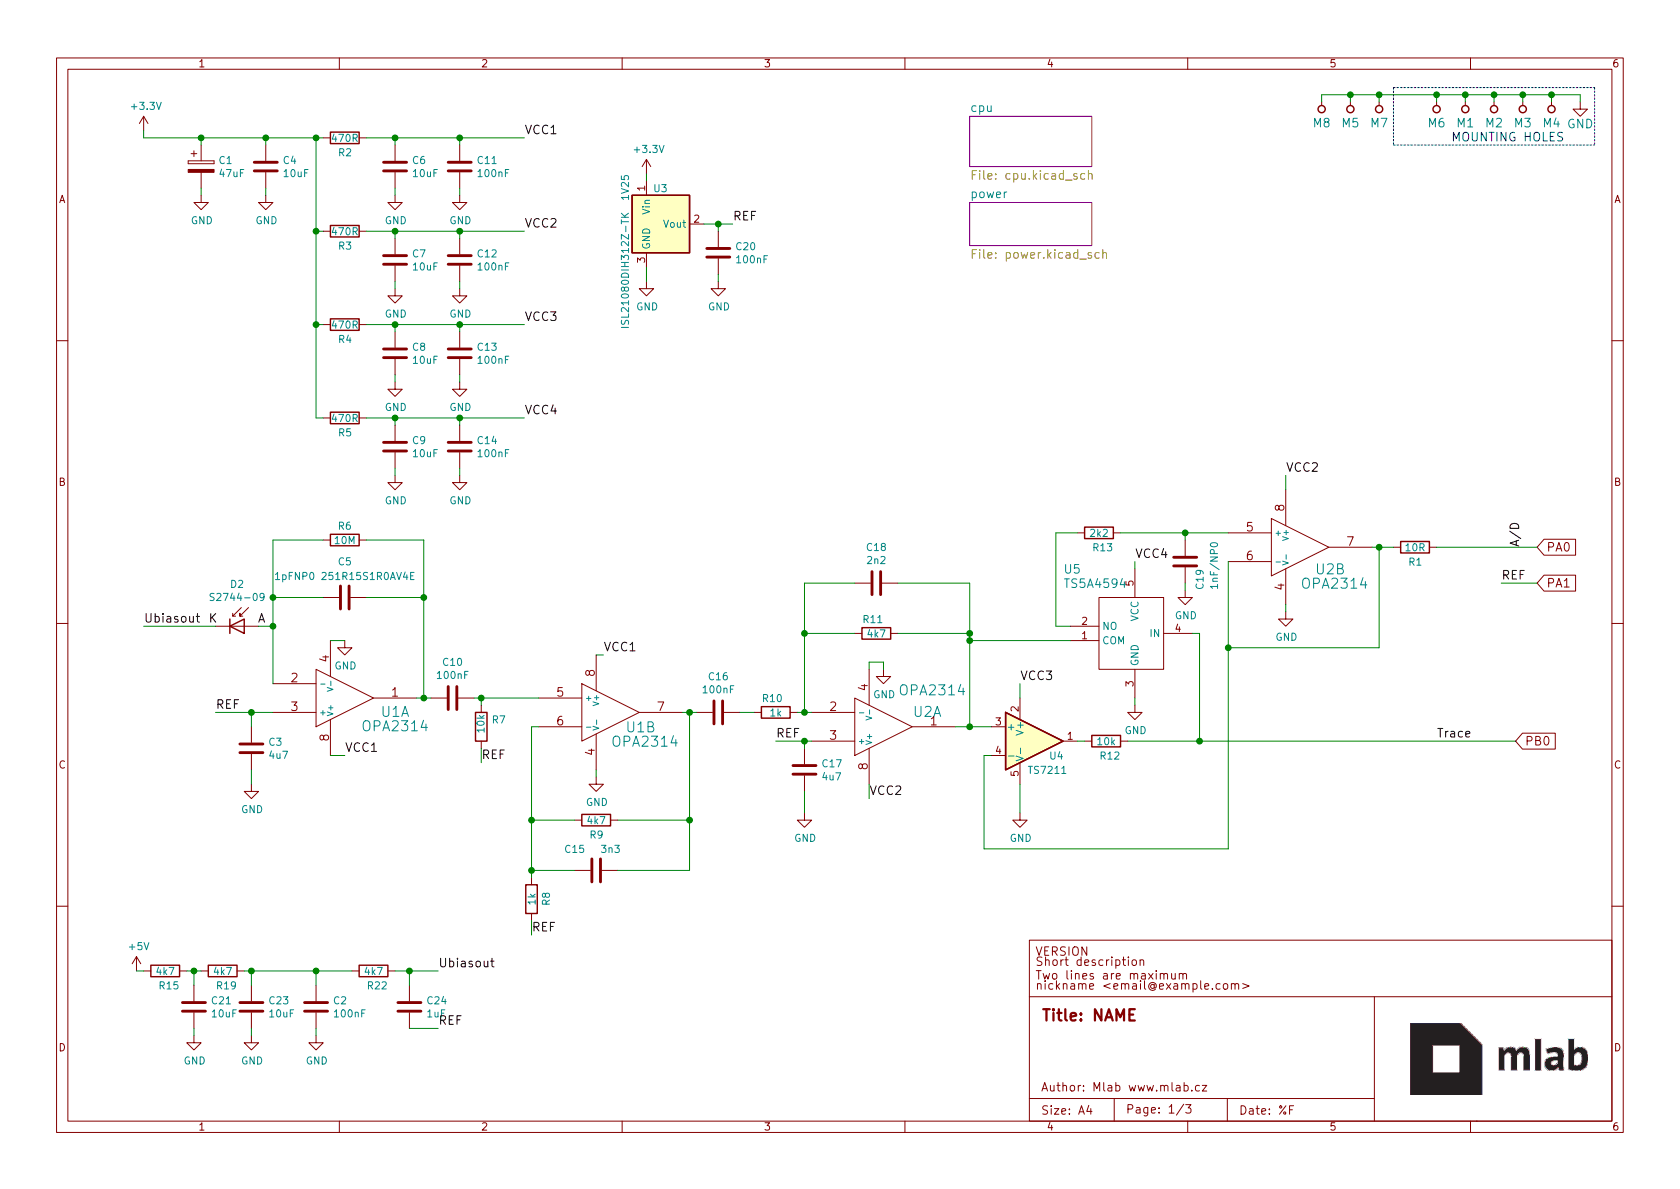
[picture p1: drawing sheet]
EESchema Schematic File Version 4
LIBS:SPACEDOS01A_PCB01A-cache
EELAYER 26 0
EELAYER END
$Descr A4 11693 8268
encoding utf-8
Sheet 1 3
Title "NAME"
Date "%F"
Rev "REV"
Comp "Mlab www.mlab.cz"
Comment1 "VERSION"
Comment2 "Short description \\nTwo lines are maximum"
Comment3 "nickname <email@example.com>"
Comment4 "BSD"
$EndDescr
$Comp
L MLAB_MECHANICAL:HOLE M1
U 1 1
P 10200 750
F 0 "M1" V 10100 750 60  0000 C CNN
F 1 "HOLE" H 10200 650 60  0001 C CNN
F 2 "Mlab_Mechanical:MountingHole_3mm" H 10200 750 60  0001 C CNN
F 3 "" H 10200 750 60  0000 C CNN
	1    10200 750 
	0    -1   -1   0   
$EndComp
$Comp
L MLAB_MECHANICAL:HOLE M2
U 1 1
P 10400 750
F 0 "M2" V 10300 750 60  0000 C CNN
F 1 "HOLE" H 10400 650 60  0001 C CNN
F 2 "Mlab_Mechanical:MountingHole_3mm" H 10400 750 60  0001 C CNN
F 3 "" H 10400 750 60  0000 C CNN
	1    10400 750 
	0    -1   -1   0   
$EndComp
$Comp
L MLAB_MECHANICAL:HOLE M3
U 1 1
P 10600 750
F 0 "M3" V 10500 750 60  0000 C CNN
F 1 "HOLE" H 10600 650 60  0001 C CNN
F 2 "Mlab_Mechanical:MountingHole_3mm" H 10600 750 60  0001 C CNN
F 3 "" H 10600 750 60  0000 C CNN
	1    10600 750 
	0    -1   -1   0   
$EndComp
$Comp
L MLAB_MECHANICAL:HOLE M4
U 1 1
P 10800 750
F 0 "M4" V 10700 750 60  0000 C CNN
F 1 "HOLE" H 10800 650 60  0001 C CNN
F 2 "Mlab_Mechanical:MountingHole_3mm" H 10800 750 60  0001 C CNN
F 3 "" H 10800 750 60  0000 C CNN
	1    10800 750 
	0    -1   -1   0   
$EndComp
$Comp
L power:GND #PWR03
U 1 1
P 11000 700
F 0 "#PWR03" H 11000 450 60  0001 C CNN
F 1 "GND" H 11000 550 60  0000 C CNN
F 2 "" H 11000 700 60  0000 C CNN
F 3 "" H 11000 700 60  0000 C CNN
	1    11000 700 
	1    0    0    -1  
$EndComp
Wire Wire Line
	11000 700  11000 650 
Wire Wire Line
	11000 650  10800 650 
Wire Wire Line
	10200 650  10200 700 
Wire Wire Line
	10400 700  10400 650 
Connection ~ 10400 650 
Wire Wire Line
	10600 700  10600 650 
Connection ~ 10600 650 
Wire Wire Line
	10800 700  10800 650 
Connection ~ 10800 650 
Wire Notes Line
	11100 600  11100 1000
Text Notes 10100 1000 0    60   ~ 0
MOUNTING HOLES
Wire Wire Line
	10400 650  10200 650 
Wire Wire Line
	10600 650  10400 650 
Wire Wire Line
	10800 650  10600 650 
$Comp
L MLAB_IO:AD8692 U1
U 1 1
P 2400 4850
F 0 "U1" H 2750 4950 70  0000 C CNN
F 1 "OPA2314" H 2750 5050 70  0000 C CNN
F 2 "Mlab_IO:SOIC-8_3.9x4.9mm_Pitch1.27mm" H 2400 4850 60  0001 C CNN
F 3 "" H 2941 4729 60  0000 L CNN
	1    2400 4850
	1    0    0    1   
$EndComp
$Comp
L MLAB_IO:AD8692 U2
U 1 1
P 6150 5050
F 0 "U2" H 6350 4950 70  0000 L CNN
F 1 "OPA2314" H 6250 4800 70  0000 L CNN
F 2 "Mlab_IO:SOIC-8_3.9x4.9mm_Pitch1.27mm" H 6150 5050 60  0001 C CNN
F 3 "" H 6691 4929 60  0000 L CNN
	1    6150 5050
	1    0    0    1   
$EndComp
$Comp
L MLAB_IO:AD8692 U1
U 2 1
P 4250 4950
F 0 "U1" H 4350 4850 70  0000 L CNN
F 1 "OPA2314" H 4250 4750 70  0000 L CNN
F 2 "Mlab_IO:SOIC-8_3.9x4.9mm_Pitch1.27mm" H 4250 4950 60  0001 C CNN
F 3 "" H 4791 4829 60  0000 L CNN
	2    4250 4950
	1    0    0    -1  
$EndComp
$Comp
L MLAB_IO:AD8692 U2
U 2 1
P 9050 3800
F 0 "U2" H 9150 3650 70  0000 L CNN
F 1 "OPA2314" H 9050 3550 70  0000 L CNN
F 2 "Mlab_IO:SOIC-8_3.9x4.9mm_Pitch1.27mm" H 9050 3800 60  0001 C CNN
F 3 "" H 9591 3679 60  0000 L CNN
	2    9050 3800
	1    0    0    -1  
$EndComp
$Comp
L Device:C C3
U 1 1
P 1750 5200
F 0 "C3" H 1865 5246 50  0000 L CNN
F 1 "4u7" H 1865 5155 50  0000 L CNN
F 2 "Mlab_R:SMD-0805" H 1788 5050 50  0001 C CNN
F 3 "~" H 1750 5200 50  0001 C CNN
	1    1750 5200
	1    0    0    -1  
$EndComp
Text Label 2400 5250 0    60   ~ 0
VCC1
$Comp
L power:GND #PWR04
U 1 1
P 2400 4450
F 0 "#PWR04" H 2400 4200 50  0001 C CNN
F 1 "GND" H 2405 4277 50  0000 C CNN
F 2 "" H 2400 4450 50  0001 C CNN
F 3 "" H 2400 4450 50  0001 C CNN
	1    2400 4450
	1    0    0    -1  
$EndComp
$Comp
L power:GND #PWR05
U 1 1
P 4150 5400
F 0 "#PWR05" H 4150 5150 50  0001 C CNN
F 1 "GND" H 4155 5227 50  0000 C CNN
F 2 "" H 4150 5400 50  0001 C CNN
F 3 "" H 4150 5400 50  0001 C CNN
	1    4150 5400
	1    0    0    -1  
$EndComp
Wire Wire Line
	2300 5250 2400 5250
Wire Wire Line
	2300 4450 2400 4450
$Comp
L power:GND #PWR06
U 1 1
P 1750 5450
F 0 "#PWR06" H 1750 5200 50  0001 C CNN
F 1 "GND" H 1755 5277 50  0000 C CNN
F 2 "" H 1750 5450 50  0001 C CNN
F 3 "" H 1750 5450 50  0001 C CNN
	1    1750 5450
	1    0    0    -1  
$EndComp
Wire Wire Line
	1750 5450 1750 5350
Wire Wire Line
	1750 5050 1750 4950
Connection ~ 1750 4950
Wire Wire Line
	1750 4950 1900 4950
$Comp
L Device:D_Photo D2
U 1 1
P 1700 4350
F 0 "D2" H 1650 4645 50  0000 C CNN
F 1 "S2744-09" H 1650 4554 50  0000 C CNN
F 2 "Mlab_D:HAMAMATSU_S2744-09" H 1650 4350 50  0001 C CNN
F 3 "~" H 1650 4350 50  0001 C CNN
	1    1700 4350
	1    0    0    -1  
$EndComp
Text Label 1500 4950 0    60   ~ 0
REF
$Comp
L Device:C C5
U 1 1
P 2400 4150
F 0 "C5" V 2148 4150 50  0000 C CNN
F 1 "1pFNP0 251R15S1R0AV4E" V 2250 4150 50  0000 C CNN
F 2 "Mlab_R:SMD-0805" H 2438 4000 50  0001 C CNN
F 3 "~" H 2400 4150 50  0001 C CNN
	1    2400 4150
	0    1    1    0   
$EndComp
$Comp
L Device:R R6
U 1 1
P 2400 3750
F 0 "R6" V 2300 3750 50  0000 C CNN
F 1 "10M" V 2400 3750 50  0000 C CNN
F 2 "Mlab_R:SMD-0805" V 2330 3750 50  0001 C CNN
F 3 "~" H 2400 3750 50  0001 C CNN
	1    2400 3750
	0    1    1    0   
$EndComp
$Comp
L Device:R R7
U 1 1
P 3350 5050
F 0 "R7" H 3280 5004 50  0000 R CNN
F 1 "10k" V 3350 5100 50  0000 R CNN
F 2 "Mlab_R:SMD-0805" V 3280 5050 50  0001 C CNN
F 3 "~" H 3350 5050 50  0001 C CNN
	1    3350 5050
	-1   0    0    1   
$EndComp
$Comp
L Device:C C10
U 1 1
P 3150 4850
F 0 "C10" V 2898 4850 50  0000 C CNN
F 1 "100nF" V 2989 4850 50  0000 C CNN
F 2 "Mlab_R:SMD-0805" H 3188 4700 50  0001 C CNN
F 3 "~" H 3150 4850 50  0001 C CNN
	1    3150 4850
	0    1    1    0   
$EndComp
Wire Wire Line
	1900 4150 2250 4150
Wire Wire Line
	2250 3750 1900 3750
Wire Wire Line
	1900 3750 1900 4150
Connection ~ 1900 4150
Wire Wire Line
	2550 3750 2950 3750
Wire Wire Line
	2950 3750 2950 4150
Wire Wire Line
	2950 4850 2900 4850
Wire Wire Line
	2550 4150 2950 4150
Connection ~ 2950 4150
Wire Wire Line
	2950 4150 2950 4850
Wire Wire Line
	2950 4850 3000 4850
Connection ~ 2950 4850
Wire Wire Line
	3300 4850 3350 4850
Wire Wire Line
	3350 4900 3350 4850
Connection ~ 3350 4850
Wire Wire Line
	3350 4850 3750 4850
Text Label 4200 4550 0    60   ~ 0
VCC1
Wire Wire Line
	4150 4550 4200 4550
Wire Wire Line
	4150 5400 4150 5350
$Comp
L Device:R R9
U 1 1
P 4150 5700
F 0 "R9" V 4250 5650 50  0000 L CNN
F 1 "4k7" V 4150 5700 50  0000 C CNN
F 2 "Mlab_R:SMD-0805" V 4080 5700 50  0001 C CNN
F 3 "~" H 4150 5700 50  0001 C CNN
	1    4150 5700
	0    1    1    0   
$EndComp
$Comp
L Device:C C15
U 1 1
P 4150 6050
F 0 "C15" V 4000 5900 50  0000 C CNN
F 1 "3n3" V 4000 6150 50  0000 C CNN
F 2 "Mlab_R:SMD-0805" H 4188 5900 50  0001 C CNN
F 3 "~" H 4150 6050 50  0001 C CNN
	1    4150 6050
	0    1    1    0   
$EndComp
$Comp
L Device:R R8
U 1 1
P 3700 6250
F 0 "R8" V 3800 6200 50  0000 L CNN
F 1 "1k" V 3700 6250 50  0000 C CNN
F 2 "Mlab_R:SMD-0805" V 3630 6250 50  0001 C CNN
F 3 "~" H 3700 6250 50  0001 C CNN
	1    3700 6250
	1    0    0    -1  
$EndComp
$Comp
L Device:C C16
U 1 1
P 5000 4950
F 0 "C16" V 4748 4950 50  0000 C CNN
F 1 "100nF" V 4839 4950 50  0000 C CNN
F 2 "Mlab_R:SMD-0805" H 5038 4800 50  0001 C CNN
F 3 "~" H 5000 4950 50  0001 C CNN
	1    5000 4950
	0    1    1    0   
$EndComp
$Comp
L Device:R R10
U 1 1
P 5400 4950
F 0 "R10" V 5300 4850 50  0000 L CNN
F 1 "1k" V 5400 4950 50  0000 C CNN
F 2 "Mlab_R:SMD-0805" V 5330 4950 50  0001 C CNN
F 3 "~" H 5400 4950 50  0001 C CNN
	1    5400 4950
	0    1    1    0   
$EndComp
$Comp
L Amplifier_Operational:OP179GRT U4
U 1 1
P 7200 5150
F 0 "U4" H 7300 5050 50  0000 L CNN
F 1 "TS7211" H 7150 4950 50  0000 L CNN
F 2 "Package_TO_SOT_SMD:SOT-23-5_HandSoldering" H 7200 5150 50  0001 C CNN
F 3 "http://www.analog.com/media/en/technical-documentation/data-sheets/OP179_279.pdf" H 7200 5350 50  0001 C CNN
	1    7200 5150
	1    0    0    -1  
$EndComp
$Comp
L MLAB_IO:TS5A4594 U5
U 1 1
P 7900 4400
F 0 "U5" H 7400 4850 60  0000 L CNN
F 1 "TS5A4594" H 7400 4750 60  0000 L CNN
F 2 "Package_TO_SOT_SMD:SOT-23-5_HandSoldering" H 8300 5100 60  0001 C CNN
F 3 "" H 8300 5100 60  0001 C CNN
	1    7900 4400
	1    0    0    -1  
$EndComp
Wire Wire Line
	6650 5050 6750 5050
Connection ~ 6750 5050
Wire Wire Line
	6750 5050 6900 5050
$Comp
L Device:R R12
U 1 1
P 7700 5150
F 0 "R12" V 7800 5100 50  0000 L CNN
F 1 "10k" V 7700 5150 50  0000 C CNN
F 2 "Mlab_R:SMD-0805" V 7630 5150 50  0001 C CNN
F 3 "~" H 7700 5150 50  0001 C CNN
	1    7700 5150
	0    1    1    0   
$EndComp
Wire Wire Line
	8350 4400 8300 4400
Wire Wire Line
	7450 4350 7350 4350
Wire Wire Line
	7350 4350 7350 3700
$Comp
L Device:R R13
U 1 1
P 7650 3700
F 0 "R13" V 7750 3650 50  0000 L CNN
F 1 "2k2" V 7650 3700 50  0000 C CNN
F 2 "Mlab_R:SMD-0805" V 7580 3700 50  0001 C CNN
F 3 "~" H 7650 3700 50  0001 C CNN
	1    7650 3700
	0    1    1    0   
$EndComp
$Comp
L Device:C C19
U 1 1
P 8250 3900
F 0 "C19" V 8350 3700 50  0000 L CNN
F 1 "1nF/NP0" V 8450 3700 50  0000 L CNN
F 2 "Mlab_R:SMD-0805" H 8288 3750 50  0001 C CNN
F 3 "~" H 8250 3900 50  0001 C CNN
	1    8250 3900
	1    0    0    -1  
$EndComp
Text Label 3350 5300 0    60   ~ 0
REF
Wire Wire Line
	3350 5200 3350 5300
Wire Wire Line
	3750 5050 3700 5050
Wire Wire Line
	3700 5050 3700 5700
Wire Wire Line
	4000 6050 3700 6050
Connection ~ 3700 6050
Wire Wire Line
	3700 6050 3700 6100
Wire Wire Line
	4000 5700 3700 5700
Connection ~ 3700 5700
Wire Wire Line
	3700 5700 3700 6050
Wire Wire Line
	3700 6400 3700 6500
Text Label 3700 6500 0    60   ~ 0
REF
Wire Wire Line
	4750 4950 4800 4950
Wire Wire Line
	4800 4950 4800 5700
Wire Wire Line
	4800 5700 4300 5700
Connection ~ 4800 4950
Wire Wire Line
	4800 4950 4850 4950
Wire Wire Line
	4300 6050 4800 6050
Wire Wire Line
	4800 6050 4800 5700
Connection ~ 4800 5700
Wire Wire Line
	5150 4950 5250 4950
Wire Wire Line
	5550 4950 5600 4950
$Comp
L power:GND #PWR07
U 1 1
P 6150 4650
F 0 "#PWR07" H 6150 4400 50  0001 C CNN
F 1 "GND" H 6155 4477 50  0000 C CNN
F 2 "" H 6150 4650 50  0001 C CNN
F 3 "" H 6150 4650 50  0001 C CNN
	1    6150 4650
	1    0    0    -1  
$EndComp
Wire Wire Line
	6050 4650 6050 4600
Wire Wire Line
	6050 4600 6150 4600
Wire Wire Line
	6150 4600 6150 4650
Wire Wire Line
	6050 5450 6050 5550
Text Label 6050 5550 0    60   ~ 0
VCC2
Wire Wire Line
	5650 5150 5600 5150
Text Label 5400 5150 0    60   ~ 0
REF
Wire Wire Line
	5600 5150 5600 5200
Connection ~ 5600 5150
$Comp
L Device:C C17
U 1 1
P 5600 5350
F 0 "C17" H 5715 5396 50  0000 L CNN
F 1 "4u7" H 5715 5305 50  0000 L CNN
F 2 "Mlab_R:SMD-0805" H 5638 5200 50  0001 C CNN
F 3 "~" H 5600 5350 50  0001 C CNN
	1    5600 5350
	1    0    0    -1  
$EndComp
Wire Wire Line
	5400 5150 5600 5150
Wire Wire Line
	5600 5500 5600 5650
$Comp
L power:GND #PWR08
U 1 1
P 5600 5650
F 0 "#PWR08" H 5600 5400 50  0001 C CNN
F 1 "GND" H 5605 5477 50  0000 C CNN
F 2 "" H 5600 5650 50  0001 C CNN
F 3 "" H 5600 5650 50  0001 C CNN
	1    5600 5650
	1    0    0    -1  
$EndComp
$Comp
L Device:C C18
U 1 1
P 6100 4050
F 0 "C18" V 5848 4050 50  0000 C CNN
F 1 "2n2" V 5939 4050 50  0000 C CNN
F 2 "Mlab_R:SMD-0805" H 6138 3900 50  0001 C CNN
F 3 "~" H 6100 4050 50  0001 C CNN
	1    6100 4050
	0    1    1    0   
$EndComp
$Comp
L Device:R R11
U 1 1
P 6100 4400
F 0 "R11" V 6000 4300 50  0000 L CNN
F 1 "4k7" V 6100 4400 50  0000 C CNN
F 2 "Mlab_R:SMD-0805" V 6030 4400 50  0001 C CNN
F 3 "~" H 6100 4400 50  0001 C CNN
	1    6100 4400
	0    1    1    0   
$EndComp
Wire Wire Line
	5600 4950 5600 4400
Wire Wire Line
	5600 4050 5950 4050
Connection ~ 5600 4950
Wire Wire Line
	5600 4950 5650 4950
Wire Wire Line
	5950 4400 5600 4400
Connection ~ 5600 4400
Wire Wire Line
	5600 4400 5600 4050
Wire Wire Line
	6250 4050 6750 4050
Wire Wire Line
	6750 4050 6750 4400
Wire Wire Line
	6250 4400 6750 4400
Connection ~ 6750 4400
Wire Wire Line
	6750 4400 6750 4450
Wire Wire Line
	7100 4850 7100 4750
Text Label 7100 4750 0    60   ~ 0
VCC3
$Comp
L power:GND #PWR09
U 1 1
P 7100 5650
F 0 "#PWR09" H 7100 5400 50  0001 C CNN
F 1 "GND" H 7105 5477 50  0000 C CNN
F 2 "" H 7100 5650 50  0001 C CNN
F 3 "" H 7100 5650 50  0001 C CNN
	1    7100 5650
	1    0    0    -1  
$EndComp
Wire Wire Line
	7100 5650 7100 5450
Wire Wire Line
	7500 5150 7550 5150
Wire Wire Line
	7900 3950 7900 3900
Text Label 7900 3900 0    60   ~ 0
VCC4
Connection ~ 6750 4450
Wire Wire Line
	6750 4450 6750 5050
Wire Wire Line
	7850 5150 8350 5150
Wire Wire Line
	8350 4400 8350 5150
$Comp
L power:GND #PWR011
U 1 1
P 7900 4900
F 0 "#PWR011" H 7900 4650 50  0001 C CNN
F 1 "GND" H 7905 4727 50  0000 C CNN
F 2 "" H 7900 4900 50  0001 C CNN
F 3 "" H 7900 4900 50  0001 C CNN
	1    7900 4900
	1    0    0    -1  
$EndComp
$Comp
L power:GND #PWR012
U 1 1
P 8250 4100
F 0 "#PWR012" H 8250 3850 50  0001 C CNN
F 1 "GND" H 8255 3927 50  0000 C CNN
F 2 "" H 8250 4100 50  0001 C CNN
F 3 "" H 8250 4100 50  0001 C CNN
	1    8250 4100
	1    0    0    -1  
$EndComp
Wire Wire Line
	8950 3400 8950 3300
Text Label 8950 3300 0    60   ~ 0
VCC2
$Comp
L power:GND #PWR013
U 1 1
P 8950 4250
F 0 "#PWR013" H 8950 4000 50  0001 C CNN
F 1 "GND" H 8955 4077 50  0000 C CNN
F 2 "" H 8950 4250 50  0001 C CNN
F 3 "" H 8950 4250 50  0001 C CNN
	1    8950 4250
	1    0    0    -1  
$EndComp
Wire Wire Line
	8950 4250 8950 4200
Wire Wire Line
	8550 3900 8550 4500
Wire Wire Line
	6850 5900 6850 5250
Wire Wire Line
	6850 5250 6900 5250
Wire Wire Line
	9550 3800 9600 3800
Text Label 10600 3800 1    60   ~ 0
A/D
Wire Wire Line
	9600 3800 9600 4500
Wire Wire Line
	9600 4500 8550 4500
Connection ~ 8550 4500
Wire Wire Line
	8550 4500 8550 5900
$Comp
L Device:R R2
U 1 1
P 2400 950
F 0 "R2" V 2500 900 50  0000 L CNN
F 1 "470R" V 2400 950 50  0000 C CNN
F 2 "Mlab_R:SMD-0805" V 2330 950 50  0001 C CNN
F 3 "~" H 2400 950 50  0001 C CNN
	1    2400 950 
	0    1    1    0   
$EndComp
$Comp
L Device:CP C1
U 1 1
P 1400 1150
F 0 "C1" H 1518 1196 50  0000 L CNN
F 1 "47uF" H 1518 1105 50  0000 L CNN
F 2 "Mlab_C:TantalC_SizeC_Reflow" H 1438 1000 50  0001 C CNN
F 3 "~" H 1400 1150 50  0001 C CNN
	1    1400 1150
	1    0    0    -1  
$EndComp
$Comp
L Device:C C4
U 1 1
P 1850 1150
F 0 "C4" H 1965 1196 50  0000 L CNN
F 1 "10uF" H 1965 1105 50  0000 L CNN
F 2 "Mlab_R:SMD-0805" H 1888 1000 50  0001 C CNN
F 3 "~" H 1850 1150 50  0001 C CNN
	1    1850 1150
	1    0    0    -1  
$EndComp
$Comp
L Device:C C6
U 1 1
P 2750 1150
F 0 "C6" H 2865 1196 50  0000 L CNN
F 1 "10uF" H 2865 1105 50  0000 L CNN
F 2 "Mlab_R:SMD-0805" H 2788 1000 50  0001 C CNN
F 3 "~" H 2750 1150 50  0001 C CNN
	1    2750 1150
	1    0    0    -1  
$EndComp
$Comp
L Device:C C11
U 1 1
P 3200 1150
F 0 "C11" H 3315 1196 50  0000 L CNN
F 1 "100nF" H 3315 1105 50  0000 L CNN
F 2 "Mlab_R:SMD-0805" H 3238 1000 50  0001 C CNN
F 3 "~" H 3200 1150 50  0001 C CNN
	1    3200 1150
	1    0    0    -1  
$EndComp
Wire Wire Line
	1000 900  1000 950 
Wire Wire Line
	1000 950  1400 950 
Wire Wire Line
	1400 1000 1400 950 
Connection ~ 1400 950 
Wire Wire Line
	1400 950  1850 950 
Wire Wire Line
	1850 1000 1850 950 
Wire Wire Line
	2550 950  2750 950 
Wire Wire Line
	2750 1000 2750 950 
Connection ~ 2750 950 
Wire Wire Line
	2750 950  3200 950 
Wire Wire Line
	3200 1000 3200 950 
Connection ~ 3200 950 
Wire Wire Line
	3200 950  3650 950 
Text Label 3650 950  0    60   ~ 0
VCC1
$Comp
L power:GND #PWR016
U 1 1
P 1400 1350
F 0 "#PWR016" H 1400 1100 50  0001 C CNN
F 1 "GND" H 1405 1177 50  0000 C CNN
F 2 "" H 1400 1350 50  0001 C CNN
F 3 "" H 1400 1350 50  0001 C CNN
	1    1400 1350
	1    0    0    -1  
$EndComp
$Comp
L power:GND #PWR017
U 1 1
P 1850 1350
F 0 "#PWR017" H 1850 1100 50  0001 C CNN
F 1 "GND" H 1855 1177 50  0000 C CNN
F 2 "" H 1850 1350 50  0001 C CNN
F 3 "" H 1850 1350 50  0001 C CNN
	1    1850 1350
	1    0    0    -1  
$EndComp
$Comp
L power:GND #PWR018
U 1 1
P 2750 1350
F 0 "#PWR018" H 2750 1100 50  0001 C CNN
F 1 "GND" H 2755 1177 50  0000 C CNN
F 2 "" H 2750 1350 50  0001 C CNN
F 3 "" H 2750 1350 50  0001 C CNN
	1    2750 1350
	1    0    0    -1  
$EndComp
$Comp
L power:GND #PWR019
U 1 1
P 3200 1350
F 0 "#PWR019" H 3200 1100 50  0001 C CNN
F 1 "GND" H 3205 1177 50  0000 C CNN
F 2 "" H 3200 1350 50  0001 C CNN
F 3 "" H 3200 1350 50  0001 C CNN
	1    3200 1350
	1    0    0    -1  
$EndComp
Wire Wire Line
	2750 1350 2750 1300
Wire Wire Line
	3200 1350 3200 1300
Wire Wire Line
	1400 1350 1400 1300
Wire Wire Line
	1850 1350 1850 1300
Wire Wire Line
	1850 950  2200 950 
Connection ~ 1850 950 
$Comp
L Device:R R3
U 1 1
P 2400 1600
F 0 "R3" V 2500 1550 50  0000 L CNN
F 1 "470R" V 2400 1600 50  0000 C CNN
F 2 "Mlab_R:SMD-0805" V 2330 1600 50  0001 C CNN
F 3 "~" H 2400 1600 50  0001 C CNN
	1    2400 1600
	0    1    1    0   
$EndComp
$Comp
L Device:C C7
U 1 1
P 2750 1800
F 0 "C7" H 2865 1846 50  0000 L CNN
F 1 "10uF" H 2865 1755 50  0000 L CNN
F 2 "Mlab_R:SMD-0805" H 2788 1650 50  0001 C CNN
F 3 "~" H 2750 1800 50  0001 C CNN
	1    2750 1800
	1    0    0    -1  
$EndComp
$Comp
L Device:C C12
U 1 1
P 3200 1800
F 0 "C12" H 3315 1846 50  0000 L CNN
F 1 "100nF" H 3315 1755 50  0000 L CNN
F 2 "Mlab_R:SMD-0805" H 3238 1650 50  0001 C CNN
F 3 "~" H 3200 1800 50  0001 C CNN
	1    3200 1800
	1    0    0    -1  
$EndComp
Wire Wire Line
	2550 1600 2750 1600
Wire Wire Line
	2750 1650 2750 1600
Connection ~ 2750 1600
Wire Wire Line
	2750 1600 3200 1600
Wire Wire Line
	3200 1650 3200 1600
Connection ~ 3200 1600
Wire Wire Line
	3200 1600 3650 1600
Text Label 3650 1600 0    60   ~ 0
VCC2
$Comp
L power:GND #PWR020
U 1 1
P 2750 2000
F 0 "#PWR020" H 2750 1750 50  0001 C CNN
F 1 "GND" H 2755 1827 50  0000 C CNN
F 2 "" H 2750 2000 50  0001 C CNN
F 3 "" H 2750 2000 50  0001 C CNN
	1    2750 2000
	1    0    0    -1  
$EndComp
$Comp
L power:GND #PWR021
U 1 1
P 3200 2000
F 0 "#PWR021" H 3200 1750 50  0001 C CNN
F 1 "GND" H 3205 1827 50  0000 C CNN
F 2 "" H 3200 2000 50  0001 C CNN
F 3 "" H 3200 2000 50  0001 C CNN
	1    3200 2000
	1    0    0    -1  
$EndComp
Wire Wire Line
	2750 2000 2750 1950
Wire Wire Line
	3200 2000 3200 1950
$Comp
L Device:R R4
U 1 1
P 2400 2250
F 0 "R4" V 2500 2200 50  0000 L CNN
F 1 "470R" V 2400 2250 50  0000 C CNN
F 2 "Mlab_R:SMD-0805" V 2330 2250 50  0001 C CNN
F 3 "~" H 2400 2250 50  0001 C CNN
	1    2400 2250
	0    1    1    0   
$EndComp
$Comp
L Device:C C8
U 1 1
P 2750 2450
F 0 "C8" H 2865 2496 50  0000 L CNN
F 1 "10uF" H 2865 2405 50  0000 L CNN
F 2 "Mlab_R:SMD-0805" H 2788 2300 50  0001 C CNN
F 3 "~" H 2750 2450 50  0001 C CNN
	1    2750 2450
	1    0    0    -1  
$EndComp
$Comp
L Device:C C13
U 1 1
P 3200 2450
F 0 "C13" H 3315 2496 50  0000 L CNN
F 1 "100nF" H 3315 2405 50  0000 L CNN
F 2 "Mlab_R:SMD-0805" H 3238 2300 50  0001 C CNN
F 3 "~" H 3200 2450 50  0001 C CNN
	1    3200 2450
	1    0    0    -1  
$EndComp
Wire Wire Line
	2550 2250 2750 2250
Wire Wire Line
	2750 2300 2750 2250
Connection ~ 2750 2250
Wire Wire Line
	2750 2250 3200 2250
Wire Wire Line
	3200 2300 3200 2250
Connection ~ 3200 2250
Wire Wire Line
	3200 2250 3650 2250
Text Label 3650 2250 0    60   ~ 0
VCC3
$Comp
L power:GND #PWR022
U 1 1
P 2750 2650
F 0 "#PWR022" H 2750 2400 50  0001 C CNN
F 1 "GND" H 2755 2477 50  0000 C CNN
F 2 "" H 2750 2650 50  0001 C CNN
F 3 "" H 2750 2650 50  0001 C CNN
	1    2750 2650
	1    0    0    -1  
$EndComp
$Comp
L power:GND #PWR023
U 1 1
P 3200 2650
F 0 "#PWR023" H 3200 2400 50  0001 C CNN
F 1 "GND" H 3205 2477 50  0000 C CNN
F 2 "" H 3200 2650 50  0001 C CNN
F 3 "" H 3200 2650 50  0001 C CNN
	1    3200 2650
	1    0    0    -1  
$EndComp
Wire Wire Line
	2750 2650 2750 2600
Wire Wire Line
	3200 2650 3200 2600
$Comp
L Device:R R5
U 1 1
P 2400 2900
F 0 "R5" V 2500 2850 50  0000 L CNN
F 1 "470R" V 2400 2900 50  0000 C CNN
F 2 "Mlab_R:SMD-0805" V 2330 2900 50  0001 C CNN
F 3 "~" H 2400 2900 50  0001 C CNN
	1    2400 2900
	0    1    1    0   
$EndComp
$Comp
L Device:C C9
U 1 1
P 2750 3100
F 0 "C9" H 2865 3146 50  0000 L CNN
F 1 "10uF" H 2865 3055 50  0000 L CNN
F 2 "Mlab_R:SMD-0805" H 2788 2950 50  0001 C CNN
F 3 "~" H 2750 3100 50  0001 C CNN
	1    2750 3100
	1    0    0    -1  
$EndComp
$Comp
L Device:C C14
U 1 1
P 3200 3100
F 0 "C14" H 3315 3146 50  0000 L CNN
F 1 "100nF" H 3315 3055 50  0000 L CNN
F 2 "Mlab_R:SMD-0805" H 3238 2950 50  0001 C CNN
F 3 "~" H 3200 3100 50  0001 C CNN
	1    3200 3100
	1    0    0    -1  
$EndComp
Wire Wire Line
	2550 2900 2750 2900
Wire Wire Line
	2750 2950 2750 2900
Connection ~ 2750 2900
Wire Wire Line
	2750 2900 3200 2900
Wire Wire Line
	3200 2950 3200 2900
Connection ~ 3200 2900
Wire Wire Line
	3200 2900 3650 2900
Text Label 3650 2900 0    60   ~ 0
VCC4
$Comp
L power:GND #PWR024
U 1 1
P 2750 3300
F 0 "#PWR024" H 2750 3050 50  0001 C CNN
F 1 "GND" H 2755 3127 50  0000 C CNN
F 2 "" H 2750 3300 50  0001 C CNN
F 3 "" H 2750 3300 50  0001 C CNN
	1    2750 3300
	1    0    0    -1  
$EndComp
$Comp
L power:GND #PWR025
U 1 1
P 3200 3300
F 0 "#PWR025" H 3200 3050 50  0001 C CNN
F 1 "GND" H 3205 3127 50  0000 C CNN
F 2 "" H 3200 3300 50  0001 C CNN
F 3 "" H 3200 3300 50  0001 C CNN
	1    3200 3300
	1    0    0    -1  
$EndComp
Wire Wire Line
	2750 3300 2750 3250
Wire Wire Line
	3200 3300 3200 3250
Wire Wire Line
	2200 950  2200 1600
Wire Wire Line
	2200 2900 2250 2900
Connection ~ 2200 950 
Wire Wire Line
	2200 950  2250 950 
Wire Wire Line
	2250 2250 2200 2250
Connection ~ 2200 2250
Wire Wire Line
	2200 2250 2200 2900
Wire Wire Line
	2250 1600 2200 1600
Connection ~ 2200 1600
Wire Wire Line
	2200 1600 2200 2250
$Comp
L Reference_Voltage:ISL21070CIH320Z-TK U3
U 1 1
P 4600 1550
F 0 "U3" H 4650 1800 50  0000 R CNN
F 1 "ISL21080DIH312Z-TK  1V25" V 4350 1900 50  0000 R CNN
F 2 "Package_TO_SOT_SMD:SOT-23" H 5100 1300 50  0001 C CIN
F 3 "http://www.intersil.com/content/dam/Intersil/documents/fn75/fn7599.pdf" H 4600 1550 50  0001 C CIN
	1    4600 1550
	1    0    0    -1  
$EndComp
$Comp
L power:GND #PWR0101
U 1 1
P 4500 1950
F 0 "#PWR0101" H 4500 1700 50  0001 C CNN
F 1 "GND" H 4505 1777 50  0000 C CNN
F 2 "" H 4500 1950 50  0001 C CNN
F 3 "" H 4500 1950 50  0001 C CNN
	1    4500 1950
	1    0    0    -1  
$EndComp
$Comp
L power:GND #PWR0102
U 1 1
P 5000 1950
F 0 "#PWR0102" H 5000 1700 50  0001 C CNN
F 1 "GND" H 5005 1777 50  0000 C CNN
F 2 "" H 5000 1950 50  0001 C CNN
F 3 "" H 5000 1950 50  0001 C CNN
	1    5000 1950
	1    0    0    -1  
$EndComp
$Comp
L Device:C C20
U 1 1
P 5000 1750
F 0 "C20" H 5115 1796 50  0000 L CNN
F 1 "100nF" H 5115 1705 50  0000 L CNN
F 2 "Mlab_R:SMD-0805" H 5038 1600 50  0001 C CNN
F 3 "" H 5000 1750 50  0001 C CNN
	1    5000 1750
	1    0    0    -1  
$EndComp
Text Label 5100 1550 0    60   ~ 0
REF
Text Label 1850 4350 2    60   ~ 0
A
Text Label 1450 4350 0    60   ~ 0
K
$Comp
L MLAB_MECHANICAL:HOLE M6
U 1 1
P 10000 750
F 0 "M6" V 9900 750 60  0000 C CNN
F 1 "BMI-S-210-F" H 10000 650 60  0001 C CNN
F 2 "Mlab_Mechanical:BMI-S-210-F" H 10000 750 60  0001 C CNN
F 3 "" H 10000 750 60  0000 C CNN
	1    10000 750 
	0    -1   -1   0   
$EndComp
Connection ~ 10200 650 
Wire Wire Line
	10000 700  10000 650 
Wire Wire Line
	10000 650  10200 650 
Wire Notes Line
	9700 600  9700 1000
Wire Notes Line
	9700 600  11100 600 
Wire Notes Line
	9700 1000 11100 1000
Connection ~ 10000 650 
Wire Wire Line
	6750 4450 7450 4450
Wire Wire Line
	7900 4900 7900 4850
Wire Wire Line
	9600 3800 9700 3800
Connection ~ 9600 3800
$Comp
L Device:R R1
U 1 1
P 9850 3800
F 0 "R1" V 9950 3750 50  0000 L CNN
F 1 "10R" V 9850 3800 50  0000 C CNN
F 2 "Mlab_R:SMD-0805" V 9780 3800 50  0001 C CNN
F 3 "~" H 9850 3800 50  0001 C CNN
	1    9850 3800
	0    1    1    0   
$EndComp
Wire Wire Line
	8250 4100 8250 4050
Wire Wire Line
	7350 3700 7500 3700
Wire Wire Line
	7800 3700 8250 3700
Wire Wire Line
	8250 3700 8250 3750
Wire Wire Line
	8550 5900 6850 5900
Wire Wire Line
	8250 3700 8550 3700
Connection ~ 8250 3700
Wire Wire Line
	1500 4950 1750 4950
Wire Wire Line
	1900 4150 1900 4350
Wire Wire Line
	1800 4350 1900 4350
Connection ~ 1900 4350
Wire Wire Line
	1900 4350 1900 4750
$Sheet
S 6750 800  850  350 
U 5C4AEDD8
F0 "cpu" 60
F1 "cpu.sch" 60
$EndSheet
Wire Wire Line
	4500 1200 4500 1250
Wire Wire Line
	5000 1950 5000 1900
Wire Wire Line
	4500 1850 4500 1950
Wire Wire Line
	4900 1550 5000 1550
Wire Wire Line
	5000 1600 5000 1550
Connection ~ 5000 1550
Wire Wire Line
	5000 1550 5100 1550
$Comp
L power:+5V #PWR0103
U 1 1
P 950 6750
F 0 "#PWR0103" H 950 6600 50  0001 C CNN
F 1 "+5V" H 965 6923 50  0000 C CNN
F 2 "" H 950 6750 50  0001 C CNN
F 3 "" H 950 6750 50  0001 C CNN
	1    950  6750
	1    0    0    -1  
$EndComp
$Comp
L Device:R R15
U 1 1
P 1150 6750
F 0 "R15" V 1250 6700 50  0000 L CNN
F 1 "4k7" V 1150 6750 50  0000 C CNN
F 2 "Mlab_R:SMD-0805" V 1080 6750 50  0001 C CNN
F 3 "~" H 1150 6750 50  0001 C CNN
	1    1150 6750
	0    1    1    0   
$EndComp
$Comp
L Device:C C21
U 1 1
P 1350 7000
F 0 "C21" H 1465 7046 50  0000 L CNN
F 1 "10uF" H 1465 6955 50  0000 L CNN
F 2 "Mlab_R:SMD-0805" H 1388 6850 50  0001 C CNN
F 3 "~" H 1350 7000 50  0001 C CNN
	1    1350 7000
	1    0    0    -1  
$EndComp
$Comp
L Device:R R19
U 1 1
P 1550 6750
F 0 "R19" V 1650 6700 50  0000 L CNN
F 1 "4k7" V 1550 6750 50  0000 C CNN
F 2 "Mlab_R:SMD-0805" V 1480 6750 50  0001 C CNN
F 3 "~" H 1550 6750 50  0001 C CNN
	1    1550 6750
	0    1    1    0   
$EndComp
$Comp
L Device:C C23
U 1 1
P 1750 7000
F 0 "C23" H 1865 7046 50  0000 L CNN
F 1 "10uF" H 1865 6955 50  0000 L CNN
F 2 "Mlab_R:SMD-0805" H 1788 6850 50  0001 C CNN
F 3 "~" H 1750 7000 50  0001 C CNN
	1    1750 7000
	1    0    0    -1  
$EndComp
$Comp
L Device:R R22
U 1 1
P 2600 6750
F 0 "R22" V 2700 6700 50  0000 L CNN
F 1 "4k7" V 2600 6750 50  0000 C CNN
F 2 "Mlab_R:SMD-0805" V 2530 6750 50  0001 C CNN
F 3 "~" H 2600 6750 50  0001 C CNN
	1    2600 6750
	0    1    1    0   
$EndComp
$Comp
L Device:C C24
U 1 1
P 2850 7000
F 0 "C24" H 2965 7046 50  0000 L CNN
F 1 "1uF" H 2965 6955 50  0000 L CNN
F 2 "Mlab_R:SMD-0805" H 2888 6850 50  0001 C CNN
F 3 "~" H 2850 7000 50  0001 C CNN
	1    2850 7000
	1    0    0    -1  
$EndComp
Wire Wire Line
	2750 6750 2850 6750
Connection ~ 2850 6750
Wire Wire Line
	2850 6750 3050 6750
Wire Wire Line
	2850 6750 2850 6850
Wire Wire Line
	2850 7150 3050 7150
Wire Wire Line
	950  6750 1000 6750
Wire Wire Line
	1300 6750 1350 6750
Wire Wire Line
	1700 6750 1750 6750
$Comp
L power:GND #PWR0104
U 1 1
P 1350 7200
F 0 "#PWR0104" H 1350 6950 50  0001 C CNN
F 1 "GND" H 1355 7027 50  0000 C CNN
F 2 "" H 1350 7200 50  0001 C CNN
F 3 "" H 1350 7200 50  0001 C CNN
	1    1350 7200
	1    0    0    -1  
$EndComp
$Comp
L power:GND #PWR0105
U 1 1
P 1750 7200
F 0 "#PWR0105" H 1750 6950 50  0001 C CNN
F 1 "GND" H 1755 7027 50  0000 C CNN
F 2 "" H 1750 7200 50  0001 C CNN
F 3 "" H 1750 7200 50  0001 C CNN
	1    1750 7200
	1    0    0    -1  
$EndComp
Wire Wire Line
	1750 7200 1750 7150
Wire Wire Line
	1350 7200 1350 7150
Wire Wire Line
	1350 6850 1350 6750
Connection ~ 1350 6750
Wire Wire Line
	1350 6750 1400 6750
Wire Wire Line
	1750 6850 1750 6750
Connection ~ 1750 6750
Text Label 3050 6750 0    60   ~ 0
Ubiasout
Text Label 3050 7150 0    60   ~ 0
REF
Text Label 1000 4350 0    60   ~ 0
Ubiasout
Wire Wire Line
	1000 4350 1500 4350
$Comp
L power:+3.3V #PWR0106
U 1 1
P 1000 900
F 0 "#PWR0106" H 1000 750 50  0001 C CNN
F 1 "+3.3V" H 1015 1073 50  0000 C CNN
F 2 "" H 1000 900 50  0001 C CNN
F 3 "" H 1000 900 50  0001 C CNN
	1    1000 900 
	1    0    0    -1  
$EndComp
$Comp
L power:+3.3V #PWR0107
U 1 1
P 4500 1200
F 0 "#PWR0107" H 4500 1050 50  0001 C CNN
F 1 "+3.3V" H 4515 1373 50  0000 C CNN
F 2 "" H 4500 1200 50  0001 C CNN
F 3 "" H 4500 1200 50  0001 C CNN
	1    4500 1200
	1    0    0    -1  
$EndComp
$Sheet
S 6750 1400 850  300 
U 5C69BCB4
F0 "power" 60
F1 "power.sch" 60
$EndSheet
Text Label 10450 4050 0    60   ~ 0
REF
Wire Wire Line
	10450 4050 10700 4050
Text GLabel 10700 3800 2    60   Input ~ 0
PA0
Text GLabel 10700 4050 2    60   Input ~ 0
PA1
Wire Wire Line
	10000 3800 10700 3800
$Comp
L Device:C C2
U 1 1
P 2200 7000
F 0 "C2" H 2315 7046 50  0000 L CNN
F 1 "100nF" H 2315 6955 50  0000 L CNN
F 2 "Mlab_R:SMD-0805" H 2238 6850 50  0001 C CNN
F 3 "" H 2200 7000 50  0001 C CNN
	1    2200 7000
	1    0    0    -1  
$EndComp
Wire Wire Line
	1750 6750 2200 6750
Wire Wire Line
	2200 6850 2200 6750
Connection ~ 2200 6750
Wire Wire Line
	2200 6750 2450 6750
$Comp
L power:GND #PWR0119
U 1 1
P 2200 7200
F 0 "#PWR0119" H 2200 6950 50  0001 C CNN
F 1 "GND" H 2205 7027 50  0000 C CNN
F 2 "" H 2200 7200 50  0001 C CNN
F 3 "" H 2200 7200 50  0001 C CNN
	1    2200 7200
	1    0    0    -1  
$EndComp
Wire Wire Line
	2200 7200 2200 7150
$Comp
L MLAB_MECHANICAL:HOLE M7
U 1 1
P 9600 750
F 0 "M7" V 9500 750 60  0000 C CNN
F 1 "BMI-S-210-F" H 9600 650 60  0001 C CNN
F 2 "Mlab_Mechanical:BMI-S-210-F" H 9600 750 60  0001 C CNN
F 3 "" H 9600 750 60  0000 C CNN
	1    9600 750 
	0    -1   -1   0   
$EndComp
Wire Wire Line
	9600 650  9600 700 
Wire Wire Line
	9600 650  10000 650 
Wire Wire Line
	8350 5150 10550 5150
Connection ~ 8350 5150
Text Label 10000 5150 0    60   ~ 0
Trace
Text GLabel 10550 5150 2    60   Input ~ 0
PB0
$EndSCHEMATC
